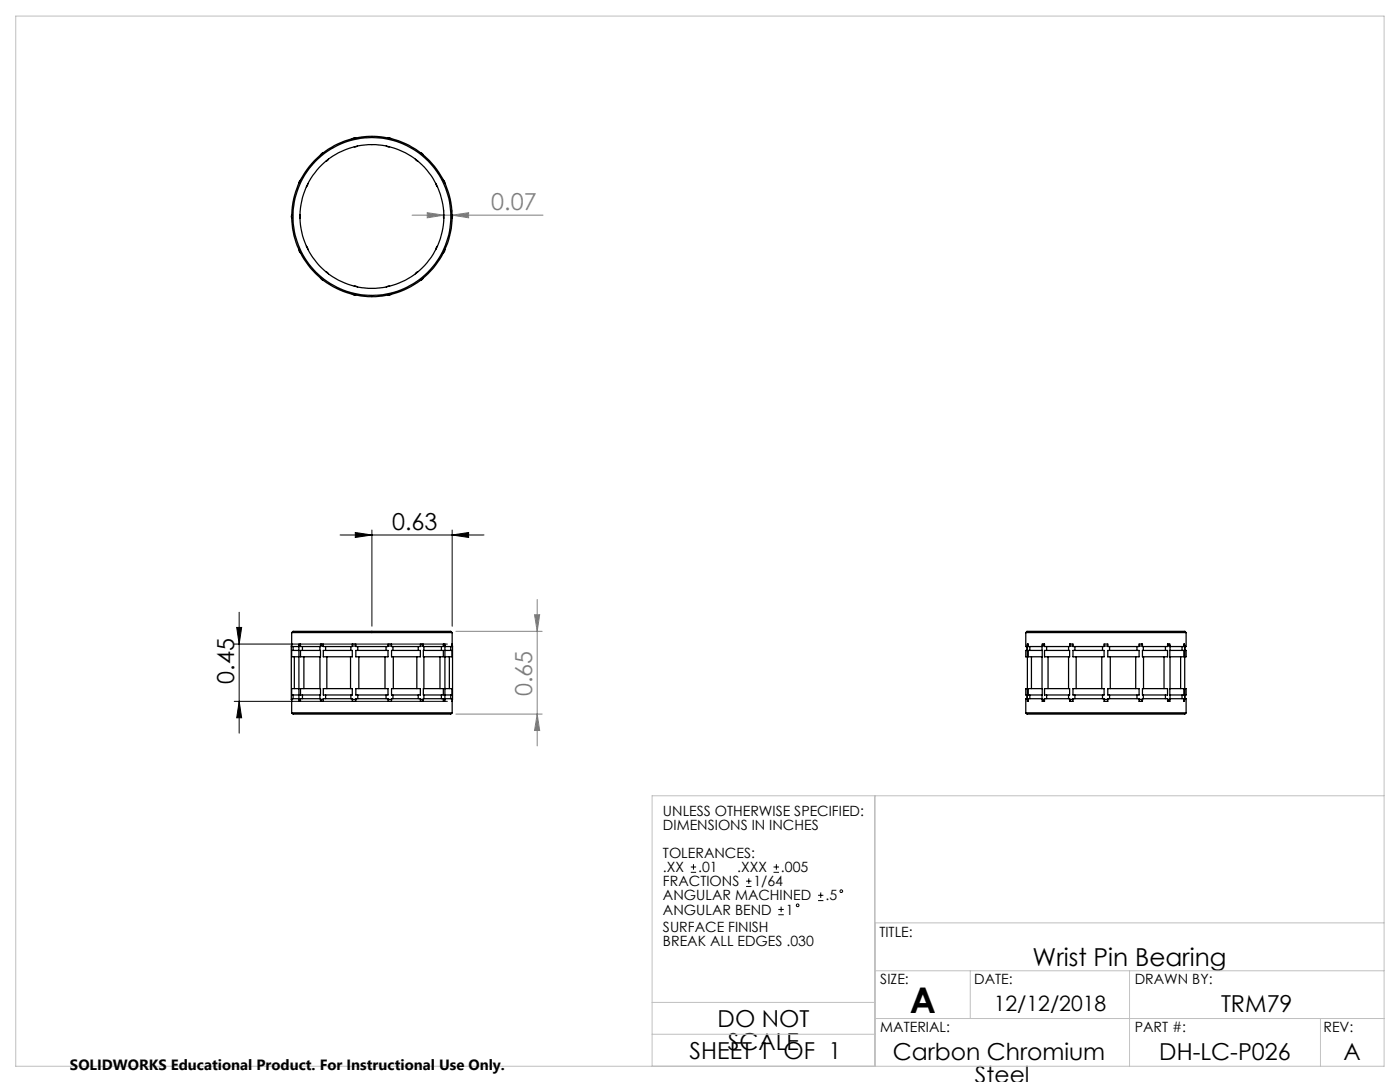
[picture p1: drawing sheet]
<svg xmlns="http://www.w3.org/2000/svg" width="279mm" height="216mm" viewBox="0 0 279 216" stroke-linecap="round" stroke-linejoin="round" font-family="sans-serif">
<g fill="none" stroke="#000" stroke-width=".2">
<path d="M67.9 106.8h28.7M70.9 106.3l3.3 .5-3.3 .4zM74.2 105.8v19.2M90.2 106.8l3.3-.5v.9zM90.2 105.8v19.2M46.7 128.5h42.6M46.7 139.9h42.6M47.2 125.2h1l-.5 3.3zM47.7 139.9l.5 3.3h-1zM47.7 122.2v24.1M137.9 174.1h1M137.9 173h1"/>
<path d="M138.4 172.4v1.1M148.9 176.9h1.1M148.9 175.8h1.1M149.4 175.3v1.1M154.4 174.1h1.1M154.4 173h1.1M154.9 172.4v1.1M163.3 179.7h1M163.3 178.6h1M163.8 178.1v1.1M155.3 182.5h1.1M155.3 181.5h1.1"/>
<path d="M155.9 180.9v1.1"/>
<circle cx="167.9" cy="177.8" r=".27"/>
<circle cx="159.2" cy="180.6" r=".27"/>
</g>
<path d="M82.2 42.9h26.2M85.3 42.4l3.3 .5-3.3 .6zM88.6 41.9v.3M90.2 42.9l3.3-.5v1.1zM90.2 41.9v.3M107.2 119.6v29.2M91 126h17.2M106.7 122.7h1l-.5 3.3zM91 142.5h17.2M107.2 142.5l.5 3.3h-1z" fill="none" stroke="#808080" stroke-width=".2"/>
<path d="M3.1 3.2h273.1v209.6h-273.1zM174.6 158.8v54M276.2 158.8h-146.1v54M174.6 193.7h101.6M174.6 184.2h101.6M193.6 193.7v9.5M225.4 193.7v19.1M130.1 200h44.5M130.1 206.4h44.5M174.6 203.2h101.6M263.5 203.2v9.6" fill="none" stroke="#c0c0c0" stroke-width=".2"/>
<g fill="#000">
<path d="M90.2 106.8l3.3-.5v.9zM70.9 106.3l3.3 .5-3.3 .4z"/>
<path d="M47.2 125.2h1l-.5 3.3zM47.7 139.9l.5 3.3h-1z"/>
</g>
<g fill="#808080">
<path d="M85.3 42.4l3.3 .5-3.3 .6zM90.2 42.9l3.3-.5v1.1z"/>
<path d="M106.7 122.7h1l-.5 3.3zM107.2 142.5l.5 3.3h-1z"/>
</g>
<g fill="none" stroke="#000" stroke-width=".25">
<path d="M60 35.9l-.3 .7M61.5 36.7l-.4 .6M64.5 30.4l-.5 .5M65.5 31.7l-.5 .5M71 27.5l-.7 .2M71.4 29.1l-.7 .2M77.1 29.1l.7 .2M77.4 27.5l.7 .2M82.9 31.7l.5 .5M83.9 30.4l.6 .5M87 36.7l.3 .6M88.5 35.9l.3 .7"/>
<path d="M58.2 42.8v.8M59.7 49.8l.3 .7M59.9 42.9v.6M61.1 49.1l.4 .6M64 55.5l.5 .5M65 54.2l.5 .4M70.3 58.7l.7 .2M70.7 57.1l.7 .2M77.8 57.1l-.7 .2M78.1 58.7l-.7 .2M83.4 54.2l-.5 .4M84.5 55.5l-.6 .5"/>
<path d="M87.3 49.1l-.3 .6M88.6 42.9v.6M88.8 49.8l-.3 .7M90.2 42.8l.1 .4-.1 .4M58.1 139.6h.1M58.1 128.9h.1M58.1 128.9v10.7M58.2 139.9h.1M58.2 126.2v2.8h1.5M58.2 128.5h.1M58.2 126.2h32M58.2 126.2a1.94 1.94 0 0 1 1.6-.2h29.1a1.61 1.61 0 0 1 1.3 .2"/>
<path d="M58.2 128.8l-.1 .1M58.5 129v.8M58.5 138.7v.7M58.7 131.1v6.3M59.7 139.4h-1.5v2.8M59.7 128.5h.3v.5h4v-.5h.5v.5h5.8v-.5h.7v.5h6.4v-.5h.7v.5h5.8v-.5h.6v.5h4v-.5h.3v11.4h-.3v-.5h-4v.5h-.6v-.5h-5.8v.5h-.7v-.5h-6.4v.5h-.7v-.5h-5.8v.5h-.5v-.5h-4v.5h-.3zM59.7 137.4h-1.5v1.3h1.5M59.7 129.8h-1.5v1.3h1.5M60 139.6h-.3l.3 .3M60 128.6l-.3 .3h.3M60 129.8h4v1.3h-4zM60 137.4h4v1.3h-4z"/>
<path d="M60.4 129v.8M60.4 138.7v.7M60.6 131.1v6.3M63.9 129v.8M63.9 131.1v6.3M63.9 138.7v.7M64 139.6h.5M64 128.9h.5M64 139.7l.2 .2M64.2 128.5l-.2 .3M64.5 129.8h5.8v1.3h-5.8zM64.5 137.4h5.8v1.3h-5.8z"/>
<path d="M65 129v.8M65 138.7v.7M65.2 131.1v6.3M70 131.1v6.3M70 129v.8M70 138.7v.7M70.3 139.6h.7M70.3 128.9h.7M71 129.8h6.4v1.3h-6.4zM71 137.4h6.4v1.3h-6.4zM71.4 129v.8M71.4 138.7v.7"/>
<path d="M71.6 131.1v6.3M76.8 131.1v6.3M77 129v.8M77 138.7v.7M77.4 139.6h.7M77.4 128.9h.7M78.1 128.5v.1M78.1 129.8h5.8v1.3h-5.8zM78.1 137.4h5.8v1.3h-5.8zM78.1 139.9h.1M78.4 129v.8M78.4 138.7v.7"/>
<path d="M78.5 131.1v6.3M83.2 131.1v6.3M83.5 129v.8M83.5 138.7v.7M83.9 139.6h.6M83.9 128.9h.6M84.2 128.5l.3 .3M84.5 129.8h4v1.3h-4zM84.5 137.4h4v1.3h-4zM84.5 139.7l-.3 .2M84.6 129v.8M84.6 131.1v6.3"/>
<path d="M84.6 138.7v.7M87.8 131.1v6.3M88.1 129v.8M88.1 138.7v.7M88.5 139.6h.3l-.3 .3M88.5 128.6l.3 .3h-.3M88.8 139.4h1.4v2.8M88.8 137.4h1.4v1.3h-1.4M88.8 129.8h1.4v1.3h-1.4M89.7 131.1v6.3M90 129v.8M90 138.7v.7"/>
<path d="M90.2 139.6h.1M90.2 128.9h.1M90.2 128.8l.1 .1M90.2 126.2v2.8h-1.4M90.3 128.9v10.7M90.3 139.6h-.1M204.7 126.2v2.8h.3M204.7 126.2h32M204.7 126.2a1.9 1.9 0 0 1 1.6-.2h29.1a1.49 1.49 0 0 1 1.3 .2M205 129v.8M205 138.7v.7M205 139.4h-.3v2.8"/>
<path d="M205 129.8h-.3v1.3h.3M205 137.4h-.3v1.3h.3M205.2 139.6h-.2l.2 .1M205.2 128.7l-.2 .2h.2M205.2 137.4h2.8v1.3h-2.8zM205.2 129.8h2.8v1.3h-2.8zM205.5 129v.8M205.5 138.7v.7M205.8 131.1v6.3M208 129v.8M208 131.1v6.3M208 138.7v.7"/>
<path d="M208 128.9h.5M208 139.6h.5M208 139.6l.4 .3M208.4 128.5l-.4 .4M208.5 137.4h5v1.3h-5zM208.5 129.8h5v1.3h-5zM208.9 129v.8M208.9 138.7v.7M209.2 131.1v6.3M213.3 129v.8M213.3 131.1v6.3M213.3 138.7v.7"/>
<path d="M213.5 128.9h.6M213.5 139.6h.6M213.5 139.8l.1 .1M213.6 128.5l-.1 .2M214.1 137.4h6.2v1.3h-6.2zM214.1 129.8h6.2v1.3h-6.2zM214.5 129v.8M214.5 138.7v.7M214.8 131.1v6.3M219.9 131.1v6.3M220 129v.8M220 138.7v.7"/>
<path d="M220.3 128.9h.8M220.3 139.6h.8M221.1 137.4h6.2v1.3h-6.2zM221.1 129.8h6.2v1.3h-6.2zM221.4 129v.8M221.4 138.7v.7M221.6 131.1v6.3M226.7 131.1v6.3M226.9 129v.8M226.9 138.7v.7M227.3 139.6h.7M227.3 128.9h.7"/>
<path d="M227.8 128.5l.2 .2M228 137.4h5v1.3h-5zM228 129.8h5v1.3h-5zM228 139.8l-.2 .1M228.2 129v.8M228.2 138.7v.7M228.2 131.1v6.3M232.3 131.1v6.3M232.6 129v.8M232.6 138.7v.7M233 139.6h.5M233 128.9h.5"/>
<path d="M233.1 128.5l.4 .4M233.5 129.8h2.8v1.3h-2.8zM233.5 137.4h2.8v1.3h-2.8zM233.5 139.6l-.4 .3M233.5 129v.8M233.5 131.1v6.3M233.5 138.7v.7M235.6 131.1v6.3M235.9 129v.8M235.9 138.7v.7M236.3 139.6h.1M236.3 128.9h.1"/>
<path d="M236.3 128.7l.1 .2M236.4 128.9v-.4h-.1v.5h-2.8v-.5h-.5v.5h-5v-.5h-.7v.5h-6.2v-.5h-.8v.5h-6.2v-.5h-.6v.5h-5v-.5h-.5v.5h-2.8v-.5h-.2v11.4h.2v-.5h2.8v.5h.5v-.5h5v.5h.6v-.5h6.2v.5h.8v-.5h6.2v.5h.7v-.5h5v.5h.5v-.5h2.8v.5h.1v-.3M236.4 139.4h.3v2.8M236.4 137.4h.3v1.3h-.3M236.4 129.8h.3v1.3h-.3M236.4 128.9v10.7M236.4 139.6l-.1 .1M236.7 126.2v2.8h-.3M58.2 142.2h32M58.2 142.2a1.94 1.94 0 0 0 1.6 .3h29.1a1.61 1.61 0 0 0 1.3-.3M204.7 142.2a1.9 1.9 0 0 0 1.6 .3h29.1a1.49 1.49 0 0 0 1.3-.3M204.7 142.2h32"/>
<circle cx="74.2" cy="43.2" r="14.3"/>
<circle cx="74.2" cy="43.2" r="16"/>
<circle cx="74.2" cy="43.2" r="15.8"/>
</g>
<text font-size="7.1" x="181.6" y="202">A</text>
<text font-size="4.9" x="206.1" y="192.8">Wrist Pin Bearing</text>
<g font-size="4.7" fill="#808080">
<text x="98.1" y="41.9">0.07</text>
<text x="106.2" y="138.9" transform="rotate(-90 106.2 138.9)">0.65</text>
</g>
<g font-size="4.7">
<text x="78.3" y="105.7">0.63</text>
<text x="46.7" y="136.4" transform="rotate(-90 46.7 136.4)">0.45</text>
<text x="243.7" y="202">TRM79</text>
<text x="143.2" y="205">DO NOT</text>
<text x="145.3" y="209.5">SCALE</text>
<text x="137.6" y="211.4">SHEET 1 OF 1</text>
<text x="178.2" y="211.5">Carbon Chromium</text>
<text x="231.4" y="211.5">DH-LC-P026</text>
<text x="268.1" y="211.5">A</text>
<text x="194.6" y="216">Steel</text>
</g>
<text font-size="4.2" x="198.3" y="201.7">12/12/2018</text>
<text font-size="3" x="14" y="213.5">SOLIDWORKS Educational Product. For Instructional Use Only.</text>
<g font-size="2.8">
<text x="132.3" y="162.7">UNLESS OTHERWISE SPECIFIED:</text>
<text x="132.3" y="165.6">DIMENSIONS IN INCHES</text>
<text x="132.3" y="171.2">TOLERANCES:</text>
<text x="132.3" y="176.9">FRACTIONS</text>
<text x="132.3" y="179.7">ANGULAR MACHINED</text>
<text x="132.3" y="174">.XX</text>
<text x="139.3" y="174">.01</text>
<text x="147.1" y="174">.XXX</text>
<text x="150.4" y="176.9">1/64</text>
<text x="155.9" y="174">.005</text>
<text x="164.7" y="179.7">.5</text>
<text x="132.3" y="182.5">ANGULAR BEND</text>
<text x="132.3" y="186">SURFACE FINISH</text>
<text x="156.8" y="182.5">1</text>
<text x="132.3" y="188.8">BREAK ALL EDGES .030</text>
<text x="175.5" y="186.9">TITLE:</text>
<text x="175.7" y="196.4">SIZE:</text>
<text x="194.4" y="196.4">DATE:</text>
<text x="226.5" y="196.4">DRAWN BY:</text>
<text x="175.7" y="206">MATERIAL:</text>
<text x="226.5" y="206">PART #:</text>
<text x="264.1" y="206">REV:</text>
</g>
</svg>
